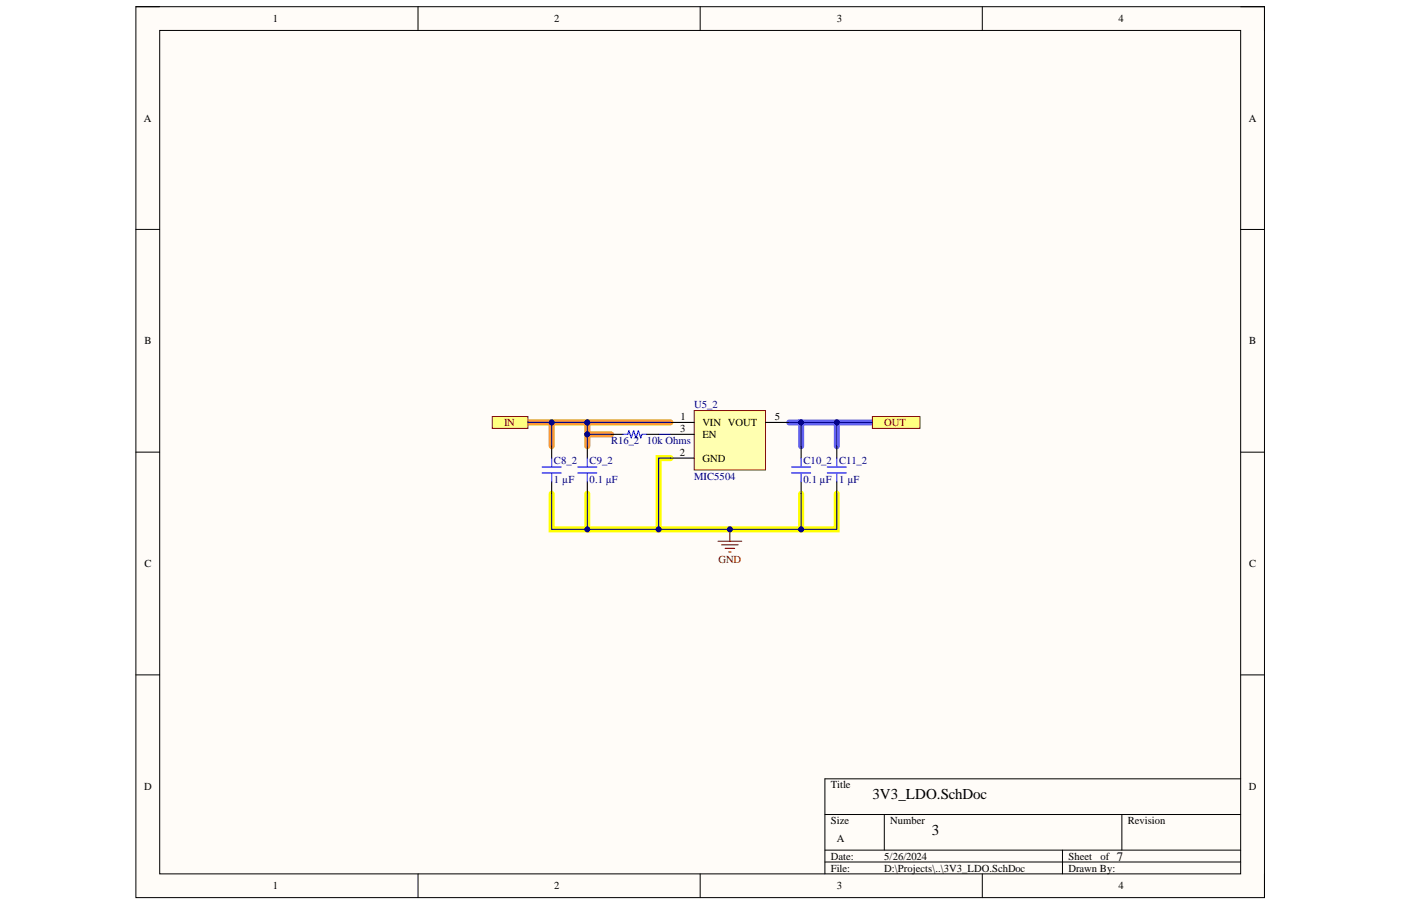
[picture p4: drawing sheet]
<svg xmlns="http://www.w3.org/2000/svg" width="432mm" height="279mm" viewBox="0 0 432 279" stroke-linecap="round" stroke-linejoin="round" font-family="sans-serif">
<path d="M41.9 2.1h347.8v274.7h-347.8z" fill-rule="evenodd" fill="#fffcf8"/>
<path d="M41.9 2.1h347.8v274.7h-347.8z" fill="none" stroke="#000" stroke-width=".31"/>
<path d="M49.2 9.4h333.2v260.1h-333.2z" fill-rule="evenodd" fill="#fffcf8"/>
<g fill="none" stroke="#000" stroke-width=".31">
<path d="M41.9 2.1h7.3M49.2 9.4h333.2v260.1h-333.2zM128.8 2.1v7.3M215.8 2.1v7.3M302.8 2.1v7.3M382.4 2.1h7.3v7.3M41.9 70.7h7.3M382.4 70.8h7.3M41.9 139.4h7.3M382.4 139.4h7.3M41.9 208.1h7.3M382.4 208.1h7.3"/>
<path d="M254.2 251.1h128.2M272.6 251.1v11M345.8 251.1v11M382.4 240.1h-128.2v29.4M128.8 269.5v7.3M215.8 269.5v7.3M254.2 262.1h128.2M254.2 265.8h128.2M302.8 269.5v7.3M327.5 262.1v7.4M389.7 269.5v7.3"/>
</g>
<path d="M243.3 130.3h3.6M257.9 130.3v7.3M268.9 130.3h-22v7.3" fill="none" stroke="#6e6eff" stroke-width="1.9"/>
<path d="M162.7 130.3h18.3M170 130.3v7.3M181 130.3v7.3M181 133.9h7.3M181 130.3h25.6" fill="none" stroke="#f93" stroke-width="1.9"/>
<path d="M170 152.2v11h11v-11M206.6 141.2h-3.6v22h54.9v-11M246.9 152.2v11M181 163.2h22" fill="none" stroke="#ff0" stroke-width="1.9"/>
<path d="M221.3 166.9h7.3M222.4 168h5.1M223.5 169.1h2.9M224.6 170.2h.7M224.9 163.2v3.7" fill="none" stroke="#800000" stroke-width=".34"/>
<circle cx="224.9" cy="163.2" r=".73" fill="#000080"/>
<circle cx="224.9" cy="163.2" r=".73" fill="none" stroke="#000080" stroke-width=".31"/>
<path d="M268.9 128.4h14.6v3.7h-14.6z" fill-rule="evenodd" fill="#ffff80"/>
<path d="M268.9 128.4h14.6v3.7h-14.6z" fill="none" stroke="#800000" stroke-width=".31"/>
<path d="M214 126.6h21.9v18.3h-21.9z" fill-rule="evenodd" fill="#ffffb0"/>
<path d="M214 126.6h21.9v18.3h-21.9z" fill="none" stroke="#800000" stroke-width=".31"/>
<path d="M206.6 130.3h7.4M206.6 133.9h7.4M235.9 130.3h7.4M206.6 141.2h7.4" fill="none" stroke="#000" stroke-width=".34"/>
<path d="M151.7 128.4h11v3.7h-11z" fill-rule="evenodd" fill="#ffff80"/>
<path d="M151.7 128.4h11v3.7h-11z" fill="none" stroke="#800000" stroke-width=".31"/>
<path d="M181 137.6v3.6M246.9 137.6v3.6M257.9 137.6v3.6M181 148.6v3.6M246.9 148.6v3.6M257.9 148.6v3.6" fill="none" stroke="#000" stroke-width=".34"/>
<path d="M178.1 144h5.8M178.1 145.8h5.8M181 141.2v2.8M181 145.8v2.8M244 144h5.8M244 145.8h5.8M246.9 141.2v2.8M246.9 145.8v2.8M255 144h5.8M255 145.8h5.8M257.9 141.2v2.8M257.9 145.8v2.8" fill="none" stroke="#00f" stroke-width=".34"/>
<path d="M243.3 130.3h3.6" fill="none" stroke="#000080" stroke-width=".34"/>
<circle cx="246.9" cy="130.3" r=".73" fill="#000080"/>
<circle cx="246.9" cy="130.3" r=".73" fill="none" stroke="#000080" stroke-width=".31"/>
<path d="M181 133.9h7.3" fill="none" stroke="#000080" stroke-width=".34"/>
<circle cx="181" cy="133.9" r=".73" fill="#000080"/>
<circle cx="181" cy="133.9" r=".73" fill="none" stroke="#000080" stroke-width=".31"/>
<path d="M181 130.3h25.6" fill="none" stroke="#000080" stroke-width=".34"/>
<circle cx="181" cy="130.3" r=".73" fill="#000080"/>
<circle cx="181" cy="130.3" r=".73" fill="none" stroke="#000080" stroke-width=".31"/>
<path d="M203 133.9h3.6M268.9 130.3h-22v7.3" fill="none" stroke="#000080" stroke-width=".34"/>
<circle cx="246.9" cy="130.3" r=".73" fill="#000080"/>
<circle cx="246.9" cy="130.3" r=".73" fill="none" stroke="#000080" stroke-width=".31"/>
<circle cx="257.9" cy="130.3" r=".73" fill="#000080"/>
<circle cx="257.9" cy="130.3" r=".73" fill="none" stroke="#000080" stroke-width=".31"/>
<path d="M170 130.3v7.3" fill="none" stroke="#000080" stroke-width=".34"/>
<circle cx="170" cy="130.3" r=".73" fill="#000080"/>
<circle cx="170" cy="130.3" r=".73" fill="none" stroke="#000080" stroke-width=".31"/>
<path d="M181 130.3v7.3" fill="none" stroke="#000080" stroke-width=".34"/>
<circle cx="181" cy="130.3" r=".73" fill="#000080"/>
<circle cx="181" cy="130.3" r=".73" fill="none" stroke="#000080" stroke-width=".31"/>
<circle cx="181" cy="133.9" r=".73" fill="#000080"/>
<circle cx="181" cy="133.9" r=".73" fill="none" stroke="#000080" stroke-width=".31"/>
<path d="M246.9 152.2v11" fill="none" stroke="#000080" stroke-width=".34"/>
<circle cx="246.9" cy="163.2" r=".73" fill="#000080"/>
<circle cx="246.9" cy="163.2" r=".73" fill="none" stroke="#000080" stroke-width=".31"/>
<path d="M257.9 130.3v7.3" fill="none" stroke="#000080" stroke-width=".34"/>
<circle cx="257.9" cy="130.3" r=".73" fill="#000080"/>
<circle cx="257.9" cy="130.3" r=".73" fill="none" stroke="#000080" stroke-width=".31"/>
<path d="M206.6 141.2h-3.6v22h54.9v-11" fill="none" stroke="#000080" stroke-width=".34"/>
<circle cx="203" cy="163.2" r=".73" fill="#000080"/>
<circle cx="203" cy="163.2" r=".73" fill="none" stroke="#000080" stroke-width=".31"/>
<circle cx="224.9" cy="163.2" r=".73" fill="#000080"/>
<circle cx="224.9" cy="163.2" r=".73" fill="none" stroke="#000080" stroke-width=".31"/>
<circle cx="246.9" cy="163.2" r=".73" fill="#000080"/>
<circle cx="246.9" cy="163.2" r=".73" fill="none" stroke="#000080" stroke-width=".31"/>
<path d="M170 152.2v11h11v-11" fill="none" stroke="#000080" stroke-width=".34"/>
<circle cx="181" cy="163.2" r=".73" fill="#000080"/>
<circle cx="181" cy="163.2" r=".73" fill="none" stroke="#000080" stroke-width=".31"/>
<path d="M181 163.2h22" fill="none" stroke="#000080" stroke-width=".34"/>
<circle cx="181" cy="163.2" r=".73" fill="#000080"/>
<circle cx="181" cy="163.2" r=".73" fill="none" stroke="#000080" stroke-width=".31"/>
<circle cx="203" cy="163.2" r=".73" fill="#000080"/>
<circle cx="203" cy="163.2" r=".73" fill="none" stroke="#000080" stroke-width=".31"/>
<path d="M162.7 130.3h18.3" fill="none" stroke="#000080" stroke-width=".34"/>
<circle cx="181" cy="130.3" r=".73" fill="#000080"/>
<circle cx="181" cy="130.3" r=".73" fill="none" stroke="#000080" stroke-width=".31"/>
<circle cx="170" cy="130.3" r=".73" fill="#000080"/>
<circle cx="170" cy="130.3" r=".73" fill="none" stroke="#000080" stroke-width=".31"/>
<path d="M170 137.6v3.6M188.3 133.9h3.7M199.3 133.9h3.7M170 148.6v3.6" fill="none" stroke="#000" stroke-width=".34"/>
<path d="M192 133.9h1.5l.3-1.1 .8 2.2 .7-2.2 .7 2.2 .8-2.2 .7 2.2 .4-1.1h1.4M167.1 144h5.9M167.1 145.8h5.9M170 141.2v2.8M170 145.8v2.8" fill="none" stroke="#00f" stroke-width=".34"/>
<g font-size="4.7">
<text x="268.9" y="246.5">3V3_LDO.SchDoc</text>
<text x="287.2" y="257.5">3</text>
</g>
<text font-size="4" x="344.3" y="265.3">7</text>
<g font-size="3.3">
<text x="84.1" y="6.8">1</text>
<text x="170.8" y="6.8">2</text>
<text x="257.9" y="6.8">3</text>
<text x="344.7" y="6.8">4</text>
<text x="44.3" y="37.6">A</text>
<text x="384.9" y="37.6">A</text>
<text x="44.5" y="106.2">B</text>
<text x="385" y="106.2">B</text>
<text x="209.7" y="129.6">1</text>
<text x="216.5" y="131.4">VIN VOUT</text>
<text x="238.8" y="129.6">5</text>
<text x="209.7" y="133.2">3</text>
<text x="216.5" y="135.1">EN</text>
<text x="209.5" y="140.6">2</text>
<text x="216.5" y="142.4">GND</text>
<text x="44.5" y="174.9">C</text>
<text x="385" y="174.9">C</text>
<text x="44.4" y="243.6">D</text>
<text x="256.1" y="243.1">Title</text>
<text x="384.9" y="243.6">D</text>
<text x="256.1" y="254.1">Size</text>
<text x="274.4" y="254.1">Number</text>
<text x="347.6" y="254.1">Revision</text>
<text x="257.9" y="259.6">A</text>
<text x="256.1" y="265.1">Date:</text>
<text x="256.1" y="268.7">File:</text>
<text x="272.5" y="265.1">5/26/2024</text>
<text x="272.5" y="268.7">D:\Projects\..\3V3_LDO.SchDoc</text>
<text x="329.3" y="265.1">Sheet</text>
<text x="329.3" y="268.7">Drawn By:</text>
<text x="339.1" y="265.1">of</text>
<text x="84.1" y="274.2">1</text>
<text x="170.8" y="274.2">2</text>
<text x="257.9" y="274.2">3</text>
<text x="344.7" y="274.2">4</text>
</g>
<g font-size="3.3" fill="#000080">
<text x="214" y="125.9">U5_2</text>
<text x="188.3" y="136.9">R16_2</text>
<text x="199.3" y="136.9">10k Ohms</text>
<text x="170.7" y="143.1">C8_2</text>
<text x="181.7" y="143.1">C9_2</text>
<text x="247.6" y="143.1">C10_2</text>
<text x="258.6" y="143.1">C11_2</text>
<text x="170.7" y="149">1 µF</text>
<text x="181.7" y="149">0.1 µF</text>
<text x="214" y="147.9">MIC5504</text>
<text x="247.6" y="149">0.1 µF</text>
<text x="258.6" y="149">1 µF</text>
</g>
<g font-size="3.3" fill="#800000">
<text x="155.3" y="131.4">IN</text>
<text x="272.5" y="131.4">OUT</text>
<text x="221.4" y="173.5">GND</text>
</g>
</svg>
